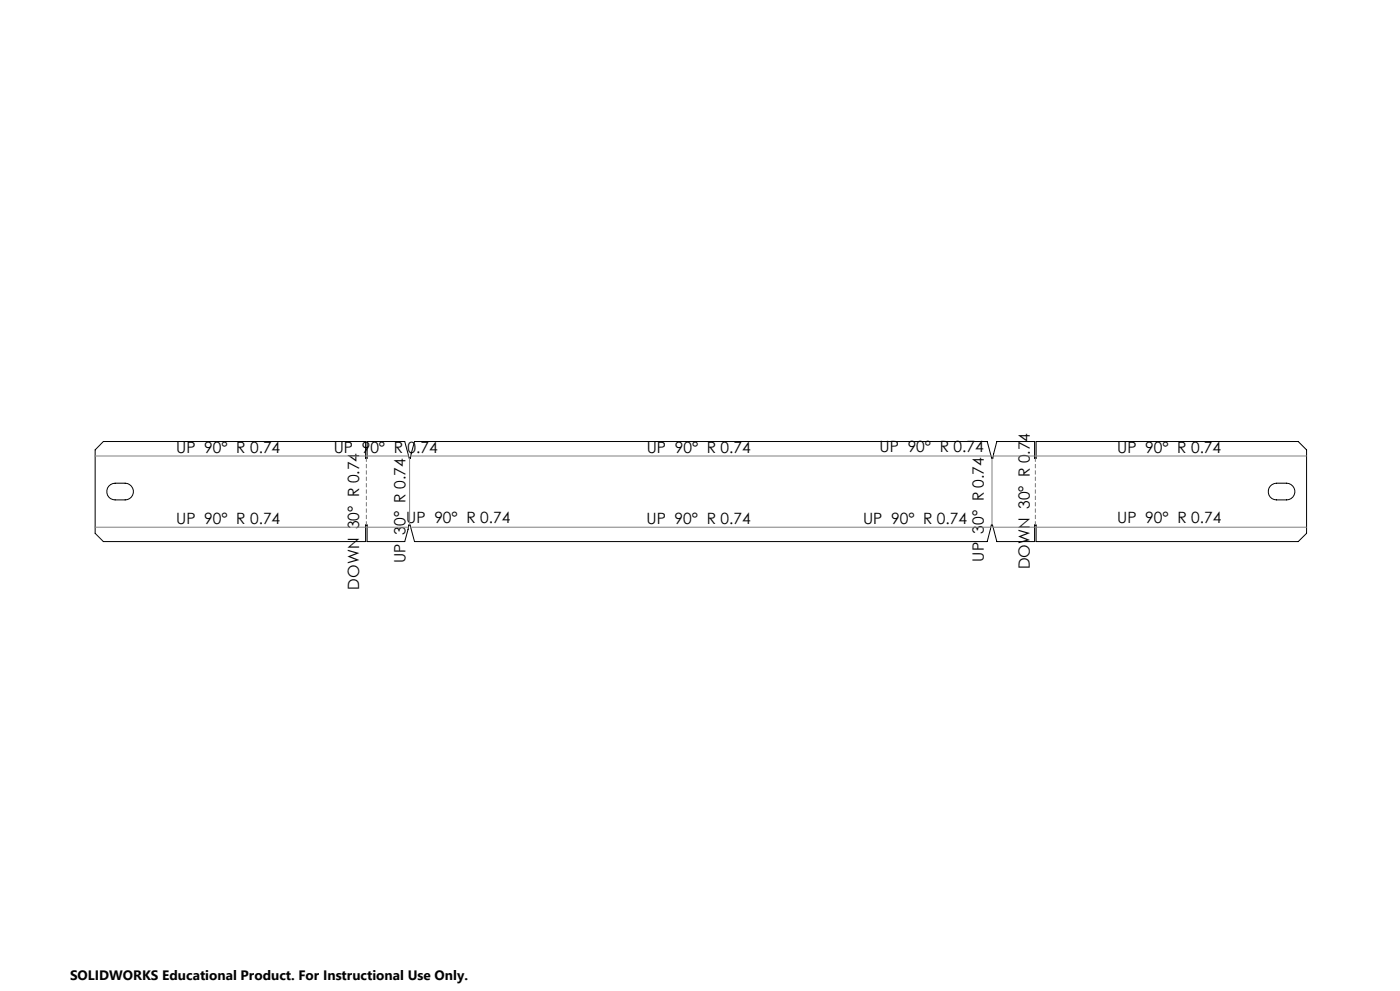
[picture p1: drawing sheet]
<svg xmlns="http://www.w3.org/2000/svg" width="420mm" height="297mm" viewBox="0 0 420 297" stroke-linecap="round" stroke-linejoin="round" font-family="sans-serif">
<path d="M31 132.3h78.7v5h.4v-5h11.3l1.4 5h.3l1.3-5h171.8l1.3 5h.4l1.1-5h11.4v5h.4v-5h78.7l2.5 2.5v25l-2.5 2.5h-78.7v-5h-.4v5h-11.4l-1.3-5h-.3l-1.2 5h-171.8l-1.4-5h-.3l-1.3 5h-11.3v-5h-.4v5h-78.7l-2.5-2.5v-25zM32.6 145.7l.6-.5a7.9 7.9 0 0 1 5-.3 2.5 2.5 0 0 1 1.8 2.8 2.5 2.5 0 0 1-2.5 2.1h-3a2.49 2.49 0 0 1-2.3-1.4 2.49 2.49 0 0 1 .4-2.7zM381.1 145.7l.5-.5a7.9 7.9 0 0 1 5.1-.3 2.5 2.5 0 0 1 1.7 2.8 2.5 2.5 0 0 1-2.4 2.1h-3a2.49 2.49 0 0 1-2.3-1.4 2.49 2.49 0 0 1 .4-2.7z" fill="none" stroke="#000" stroke-width=".3"/>
<path d="M310.6 137.3v20M109.9 157.3v-20" fill="none" stroke="#808080" stroke-width=".3" stroke-dasharray="1.3 .6" stroke-dashoffset=".2" stroke-linecap="butt"/>
<path d="M28.5 136.7h81.2M110.1 136.7h12.5M122.9 137.3v20M123.3 136.7h174M297.6 137.3v20M298 136.7h12.4M310.8 136.7h81.2M28.5 158h81.2M110.1 158h12.4M123.2 158h174.1M297.9 158h12.5M310.8 158h81.2" fill="none" stroke="#808080" stroke-width=".3"/>
<g font-size="4.7">
<text x="52.9" y="135.6">UP 90° R 0.74</text>
<text x="100.1" y="135.6">UP 90° R 0.74</text>
<text x="194" y="135.6">UP 90° R 0.74</text>
<text x="263.9" y="135.6">UP 90° R 0.74</text>
<text x="335.2" y="135.6">UP 90° R 0.74</text>
<text x="52.9" y="157">UP 90° R 0.74</text>
<text x="121.9" y="156.7">UP 90° R 0.74</text>
<text x="194" y="157">UP 90° R 0.74</text>
<text x="258.9" y="157">UP 90° R 0.74</text>
<text x="335.2" y="156.7">UP 90° R 0.74</text>
<text x="121.7" y="168.6" transform="rotate(-90 121.7 168.6)">UP 30° R 0.74</text>
<text x="295.2" y="168.3" transform="rotate(-90 295.2 168.3)">UP 30° R 0.74</text>
<text x="308.9" y="170.6" transform="rotate(-90 308.9 170.6)">DOWN 30° R 0.74</text>
<text x="107.8" y="176.7" transform="rotate(-90 107.8 176.7)">DOWN 30° R 0.74</text>
</g>
<text font-size="4.1" x="21" y="293.7">SOLIDWORKS Educational Product. For Instructional Use Only.</text>
</svg>
